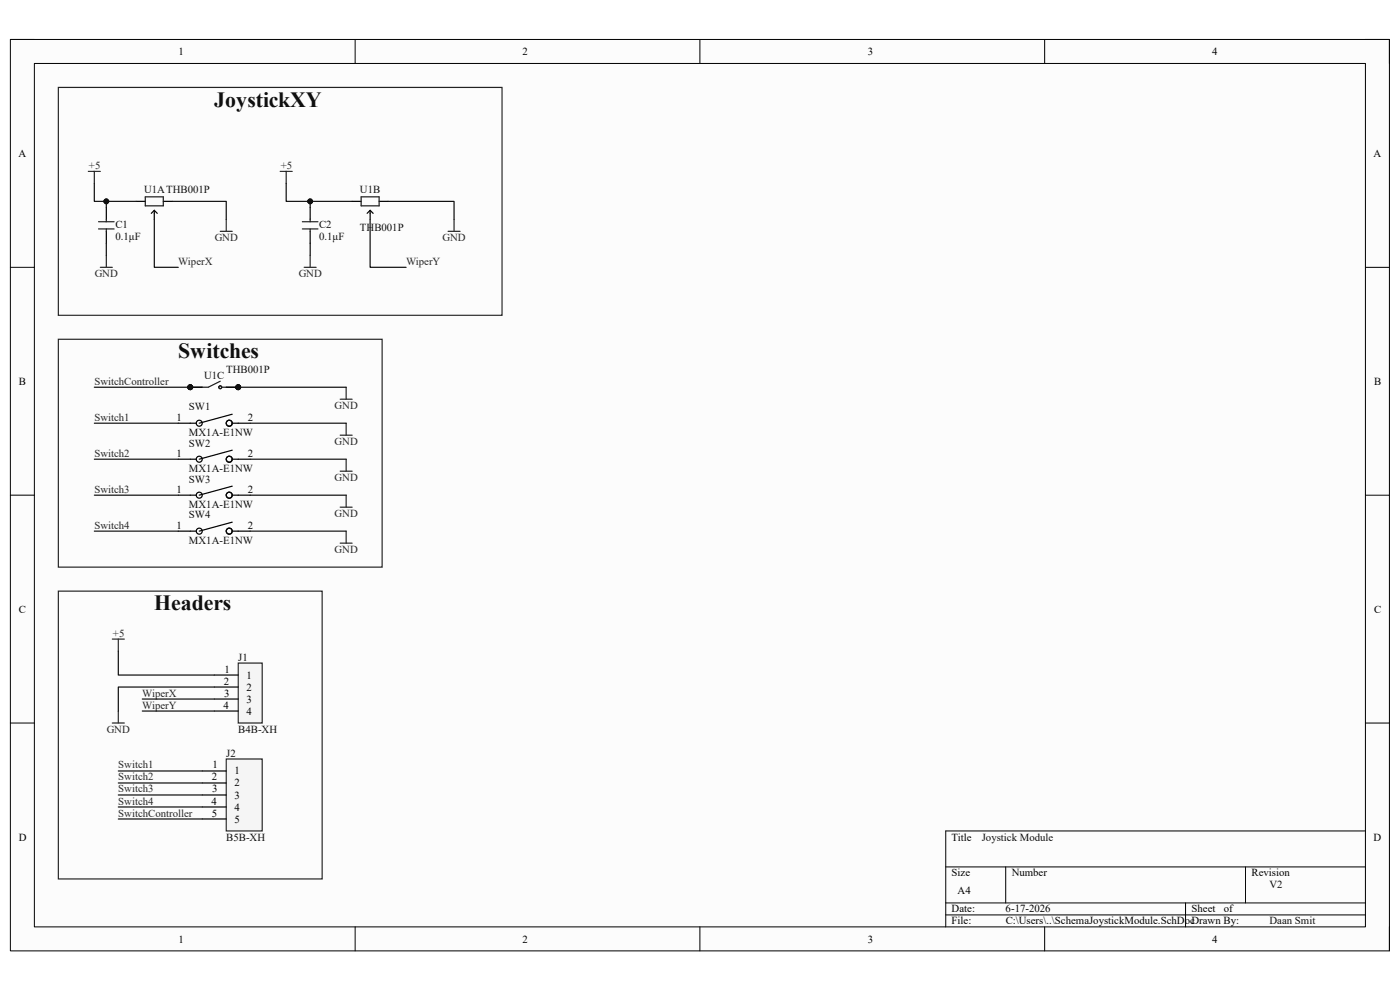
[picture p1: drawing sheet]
<svg xmlns="http://www.w3.org/2000/svg" width="297mm" height="210mm" viewBox="0 0 297 210" stroke-linecap="round" stroke-linejoin="round" font-family="sans-serif">
<path d="M2.2 8.4h292.6v193.3h-292.6z" fill-rule="evenodd" fill="#fcfcfc"/>
<path d="M2.2 8.4h292.6v193.3h-292.6z" fill="none" stroke="#000" stroke-width=".21"/>
<path d="M7.3 13.5h282.4v183.1h-282.4z" fill-rule="evenodd" fill="#fcfcfc"/>
<g fill="none" stroke="#000" stroke-width=".21">
<path d="M2.2 8.4h5.1M7.3 13.5h282.4v183.1h-282.4zM75.3 8.4v5.1M148.5 8.4v5.1M221.6 8.4v5.1M289.7 8.4h5.1v5.1M2.2 56.7h5.1M289.7 56.7h5.1M2.2 105h5.1M289.7 105.1h5.1M2.2 153.4h5.1M289.7 153.4h5.1"/>
<path d="M289.7 176.3h-89.1v20.3M75.3 196.6v5.1M148.5 196.6v5.1M200.6 183.9h89.1M200.6 191.5h89.1M200.6 194.1h89.1M213.4 183.9v7.6M221.6 196.6v5.1M251.5 191.5v5.1M264.2 183.9v7.6M294.8 196.6v5.1"/>
</g>
<path d="M28.9 42.7h1.9M32.7 44.6v1.9M32.7 44.6l.7 .7M32.7 44.6l-.6 .7M34.6 42.7h1.9M74.7 42.7h1.9M78.5 44.6v1.9M78.5 44.6l.7 .7M78.5 44.6l-.6 .7M80.4 42.7h1.9" fill="none" stroke="#000" stroke-width=".25"/>
<path d="M30.8 41.8h3.8v1.9h-3.8zM76.6 41.8h3.8v1.9h-3.8z" fill="none" stroke="#1c1c1c" stroke-width=".25"/>
<circle cx="40.4" cy="82.1" r=".51" fill="#0e0e0e"/>
<circle cx="40.4" cy="82.1" r=".51" fill="none" stroke="#0e0e0e" stroke-width=".21"/>
<circle cx="40.4" cy="82.1" r=".51" fill="#0e0e0e"/>
<circle cx="40.4" cy="82.1" r=".51" fill="none" stroke="#0e0e0e" stroke-width=".21"/>
<circle cx="50.5" cy="82.1" r=".51" fill="#0e0e0e"/>
<circle cx="50.5" cy="82.1" r=".51" fill="none" stroke="#0e0e0e" stroke-width=".21"/>
<circle cx="50.5" cy="82.1" r=".51" fill="#0e0e0e"/>
<circle cx="50.5" cy="82.1" r=".51" fill="none" stroke="#0e0e0e" stroke-width=".21"/>
<path d="M40.4 82.1h2.5" fill="none" stroke="#000" stroke-width=".25"/>
<circle cx="40.4" cy="82.1" r=".51" fill="#0e0e0e"/>
<circle cx="40.4" cy="82.1" r=".51" fill="none" stroke="#0e0e0e" stroke-width=".21"/>
<path d="M40.4 82.1h2.5" fill="none" stroke="#000" stroke-width=".25"/>
<circle cx="40.4" cy="82.1" r=".51" fill="#0e0e0e"/>
<circle cx="40.4" cy="82.1" r=".51" fill="none" stroke="#0e0e0e" stroke-width=".21"/>
<path d="M48 82.1h2.5" fill="none" stroke="#000" stroke-width=".25"/>
<circle cx="50.5" cy="82.1" r=".51" fill="#0e0e0e"/>
<circle cx="50.5" cy="82.1" r=".51" fill="none" stroke="#0e0e0e" stroke-width=".21"/>
<path d="M48 82.1h2.5" fill="none" stroke="#000" stroke-width=".25"/>
<circle cx="50.5" cy="82.1" r=".51" fill="#0e0e0e"/>
<circle cx="50.5" cy="82.1" r=".51" fill="none" stroke="#0e0e0e" stroke-width=".21"/>
<g fill="none" stroke="#1c1c1c" stroke-width=".25">
<path d="M46.7 80.9l-2.5 1.2h-1.3M47.1 82.1h.9"/>
<circle cx="46.7" cy="82.1" r=".31"/>
<circle cx="46.7" cy="82.1" r=".3"/>
</g>
<g fill="none" stroke="#262626" stroke-width=".25">
<path d="M12.4 18.5h94.1v48.4h-94.1zM18.7 36.4h2.6M20 36.4v2.5M59.4 36.4h2.6M60.7 36.4v2.5M46.7 49.1h2.6M48 46.5v2.6M95.1 49.1h2.5M96.3 46.5v2.6M12.4 72h68.7v48.3h-68.7zM72.2 84.7h2.5M72.2 92.3h2.5"/>
<path d="M72.2 100h2.5M73.4 82.1v2.6M73.4 89.8v2.5M73.4 97.4v2.6M72.2 107.6h2.5M72.2 115.2h2.5M73.4 105v2.6M73.4 112.7v2.5"/>
</g>
<path d="M48 161h7.6v15.3h-7.6z" fill-rule="evenodd" fill="#f5f5f5"/>
<path d="M48 161h7.6v15.3h-7.6z" fill="none" stroke="#262626" stroke-width=".25"/>
<path d="M42.9 173.7h5.1M42.9 163.6h5.1M42.9 166.1h5.1M42.9 168.6h5.1M42.9 171.2h5.1" fill="none" stroke="#000" stroke-width=".25"/>
<path d="M50.5 140.7h5.1v12.7h-5.1z" fill-rule="evenodd" fill="#f5f5f5"/>
<path d="M12.4 125.4h55.9v61.1h-55.9zM23.8 135.6h2.6M25.1 135.6v2.5M23.8 153.4h2.6M25.1 150.8v2.6M50.5 140.7h5.1v12.7h-5.1z" fill="none" stroke="#262626" stroke-width=".25"/>
<path d="M45.5 143.2h5M45.5 145.7h5M45.5 148.3h5M45.5 150.8h5" fill="none" stroke="#000" stroke-width=".25"/>
<path d="M20 38.9v3.8h8.9" fill="none" stroke="#0e0e0e" stroke-width=".25"/>
<circle cx="22.6" cy="42.7" r=".51" fill="#0e0e0e"/>
<circle cx="22.6" cy="42.7" r=".51" fill="none" stroke="#0e0e0e" stroke-width=".21"/>
<path d="M60.7 38.9v3.8h14M32.7 46.5v10.2h5.1M36.5 42.7h11.5v3.8" fill="none" stroke="#0e0e0e" stroke-width=".25"/>
<circle cx="65.8" cy="42.7" r=".51" fill="#0e0e0e"/>
<circle cx="65.8" cy="42.7" r=".51" fill="none" stroke="#0e0e0e" stroke-width=".21"/>
<path d="M78.5 46.5v10.2h7.7M82.3 42.7h14v3.8M50.5 82.1h22.9" fill="none" stroke="#0e0e0e" stroke-width=".25"/>
<circle cx="50.5" cy="82.1" r=".51" fill="#0e0e0e"/>
<circle cx="50.5" cy="82.1" r=".51" fill="none" stroke="#0e0e0e" stroke-width=".21"/>
<path d="M20 82.1h20.4" fill="none" stroke="#0e0e0e" stroke-width=".25"/>
<circle cx="40.4" cy="82.1" r=".51" fill="#0e0e0e"/>
<circle cx="40.4" cy="82.1" r=".51" fill="none" stroke="#0e0e0e" stroke-width=".21"/>
<g fill="none" stroke="#0e0e0e" stroke-width=".25">
<path d="M65.8 42.7v1.3M20 97.4h17.8M20 89.8h17.8M53.1 97.4h20.3M53.1 89.8h20.3M20 112.7h17.8M20 105h17.8M53.1 112.7h20.3M53.1 105h20.3M25.1 138.1v5.1h20.4M30.2 148.3h15.3M30.2 150.8h15.3"/>
<path d="M45.5 145.7h-20.4v5.1M25.1 171.2h17.8M25.1 168.6h17.8M25.1 166.1h17.8M25.1 163.6h17.8M25.1 173.7h17.8"/>
</g>
<g fill="none" stroke="#000" stroke-width=".25">
<path d="M22.6 44v2.5M22.6 49.1v2.5M65.8 44v2.5M65.8 49.1v2.5M37.8 89.8h3.8M37.8 97.4h3.8M49.3 89.8h3.8M49.3 87.9l-7 1.9M49.3 97.4h3.8M49.3 95.5l-7 1.9M37.8 105h3.8M37.8 112.7h3.8"/>
<path d="M49.3 105h3.8M49.3 103.1l-7 1.9M49.3 112.7h3.8M49.3 110.8l-7 1.9"/>
<circle cx="42.3" cy="97.4" r=".64"/>
<circle cx="42.3" cy="89.8" r=".64"/>
<circle cx="48.6" cy="89.8" r=".64"/>
<circle cx="48.6" cy="97.4" r=".64"/>
<circle cx="42.3" cy="105" r=".64"/>
<circle cx="42.3" cy="112.7" r=".64"/>
<circle cx="48.6" cy="105" r=".64"/>
<circle cx="48.6" cy="112.7" r=".64"/>
</g>
<path d="M20.9 48.6h3.3M20.9 47h3.3M22.6 46.5v.5M22.6 48.6v.5M64.1 48.6h3.4M64.1 47h3.4M65.8 46.5v.5M65.8 48.6v.5" fill="none" stroke="#1c1c1c" stroke-width=".25"/>
<circle cx="65.8" cy="42.7" r=".51" fill="#0e0e0e"/>
<circle cx="65.8" cy="42.7" r=".51" fill="none" stroke="#0e0e0e" stroke-width=".21"/>
<path d="M22.6 42.7v1.3" fill="none" stroke="#0e0e0e" stroke-width=".25"/>
<circle cx="22.6" cy="42.7" r=".51" fill="#0e0e0e"/>
<circle cx="22.6" cy="42.7" r=".51" fill="none" stroke="#0e0e0e" stroke-width=".21"/>
<path d="M21.3 56.7h2.5M22.6 54.2v2.5M64.5 56.7h2.6M65.8 54.2v2.5" fill="none" stroke="#262626" stroke-width=".25"/>
<path d="M22.6 51.6v2.6M65.8 51.6v2.6" fill="none" stroke="#0e0e0e" stroke-width=".25"/>
<g font-size="4.6" fill="#0e0e0e">
<text x="45.5" y="22.6">JoystickXY</text>
<text x="37.8" y="76">Switches</text>
<text x="32.7" y="129.5">Headers</text>
</g>
<g font-size="2.3">
<text x="37.9" y="11.7">1</text>
<text x="110.9" y="11.7">2</text>
<text x="184.1" y="11.7">3</text>
<text x="257.1" y="11.7">4</text>
<text x="3.9" y="33.3">A</text>
<text x="291.4" y="33.3">A</text>
<text x="4" y="81.6">B</text>
<text x="291.5" y="81.6">B</text>
<text x="37.5" y="89.3">1</text>
<text x="52.6" y="89.3">2</text>
<text x="37.5" y="96.9">1</text>
<text x="52.6" y="96.9">2</text>
<text x="37.5" y="104.5">1</text>
<text x="52.6" y="104.5">2</text>
<text x="37.5" y="112.1">1</text>
<text x="52.6" y="112.1">2</text>
<text x="4" y="130">C</text>
<text x="291.5" y="130">C</text>
<text x="47.6" y="142.7">1</text>
<text x="52.3" y="144">1</text>
<text x="47.5" y="145.2">2</text>
<text x="47.5" y="147.8">3</text>
<text x="52.3" y="146.5">2</text>
<text x="52.3" y="149.1">3</text>
<text x="47.4" y="150.3">4</text>
<text x="52.3" y="151.6">4</text>
<text x="44.9" y="165.6">2</text>
<text x="45.1" y="163">1</text>
<text x="49.8" y="164.3">1</text>
<text x="49.8" y="166.8">2</text>
<text x="44.9" y="170.7">4</text>
<text x="45" y="173.2">5</text>
<text x="45" y="168.1">3</text>
<text x="49.8" y="169.4">3</text>
<text x="49.8" y="172">4</text>
<text x="4" y="178.3">D</text>
<text x="49.8" y="174.5">5</text>
<text x="201.9" y="178.3">Title</text>
<text x="291.4" y="178.3">D</text>
<text x="201.9" y="185.9">Size</text>
<text x="214.6" y="185.9">Number</text>
<text x="265.5" y="185.9">Revision</text>
<text x="203.2" y="189.7">A4</text>
<text x="201.9" y="193.5">Date:</text>
<text x="201.9" y="196.1">File:</text>
<text x="213.3" y="193.5">6-17-2026</text>
<text x="213.4" y="196.1">C:\Users\..\SchemaJoystickModule.SchDocDrawn By:</text>
<text x="252.8" y="193.5">Sheet</text>
<text x="259.6" y="193.5">of</text>
<text x="37.9" y="199.9">1</text>
<text x="110.9" y="199.9">2</text>
<text x="184.1" y="199.9">3</text>
<text x="257.1" y="199.9">4</text>
</g>
<g font-size="2.3" fill="#262626">
<text x="18.9" y="35.9">+5</text>
<text x="59.6" y="35.9">+5</text>
<text x="45.6" y="51.1">GND</text>
<text x="93.9" y="51.1">GND</text>
<text x="20.1" y="58.7">GND</text>
<text x="37.8" y="56.2">WiperX</text>
<text x="63.4" y="58.7">GND</text>
<text x="86.1" y="56.2">WiperY</text>
<text x="20" y="81.6">SwitchController</text>
<text x="20" y="89.3">Switch1</text>
<text x="71" y="86.7">GND</text>
<text x="71" y="94.4">GND</text>
<text x="20" y="96.9">Switch2</text>
<text x="71" y="102">GND</text>
<text x="20" y="104.5">Switch3</text>
<text x="20" y="112.1">Switch4</text>
<text x="71" y="109.6">GND</text>
<text x="71" y="117.3">GND</text>
<text x="24" y="135">+5</text>
<text x="30.2" y="147.8">WiperX</text>
<text x="22.6" y="155.4">GND</text>
<text x="30.2" y="150.3">WiperY</text>
<text x="25.1" y="163">Switch1</text>
<text x="25.1" y="165.6">Switch2</text>
<text x="25.1" y="173.2">SwitchController</text>
<text x="25.1" y="168.1">Switch3</text>
<text x="25.1" y="170.7">Switch4</text>
</g>
<g font-size="2.3" fill="#0e0e0e">
<text x="30.6" y="41">U1ATHB001P</text>
<text x="76.4" y="41">U1B</text>
<text x="24.5" y="48.3">C1</text>
<text x="24.5" y="50.8">0.1μF</text>
<text x="67.7" y="48.3">C2</text>
<text x="67.7" y="50.8">0.1μF</text>
<text x="76.4" y="49.1">THB001P</text>
<text x="43.3" y="80.4">U1C</text>
<text x="48" y="79.1">THB001P</text>
<text x="40.1" y="87.1">SW1</text>
<text x="40.1" y="92.6">MX1A-E1NW</text>
<text x="40.1" y="94.7">SW2</text>
<text x="40.1" y="100.2">MX1A-E1NW</text>
<text x="40.1" y="102.4">SW3</text>
<text x="40.1" y="107.8">MX1A-E1NW</text>
<text x="40.1" y="110">SW4</text>
<text x="40.1" y="115.5">MX1A-E1NW</text>
<text x="50.5" y="140.1">J1</text>
<text x="50.5" y="155.4">B4B-XH</text>
<text x="48" y="160.5">J2</text>
<text x="48" y="178.3">B5B-XH</text>
<text x="208.3" y="178.3">Joystick Module</text>
<text x="269.3" y="188.5">V2</text>
<text x="269.3" y="196.1">Daan Smit</text>
</g>
</svg>
